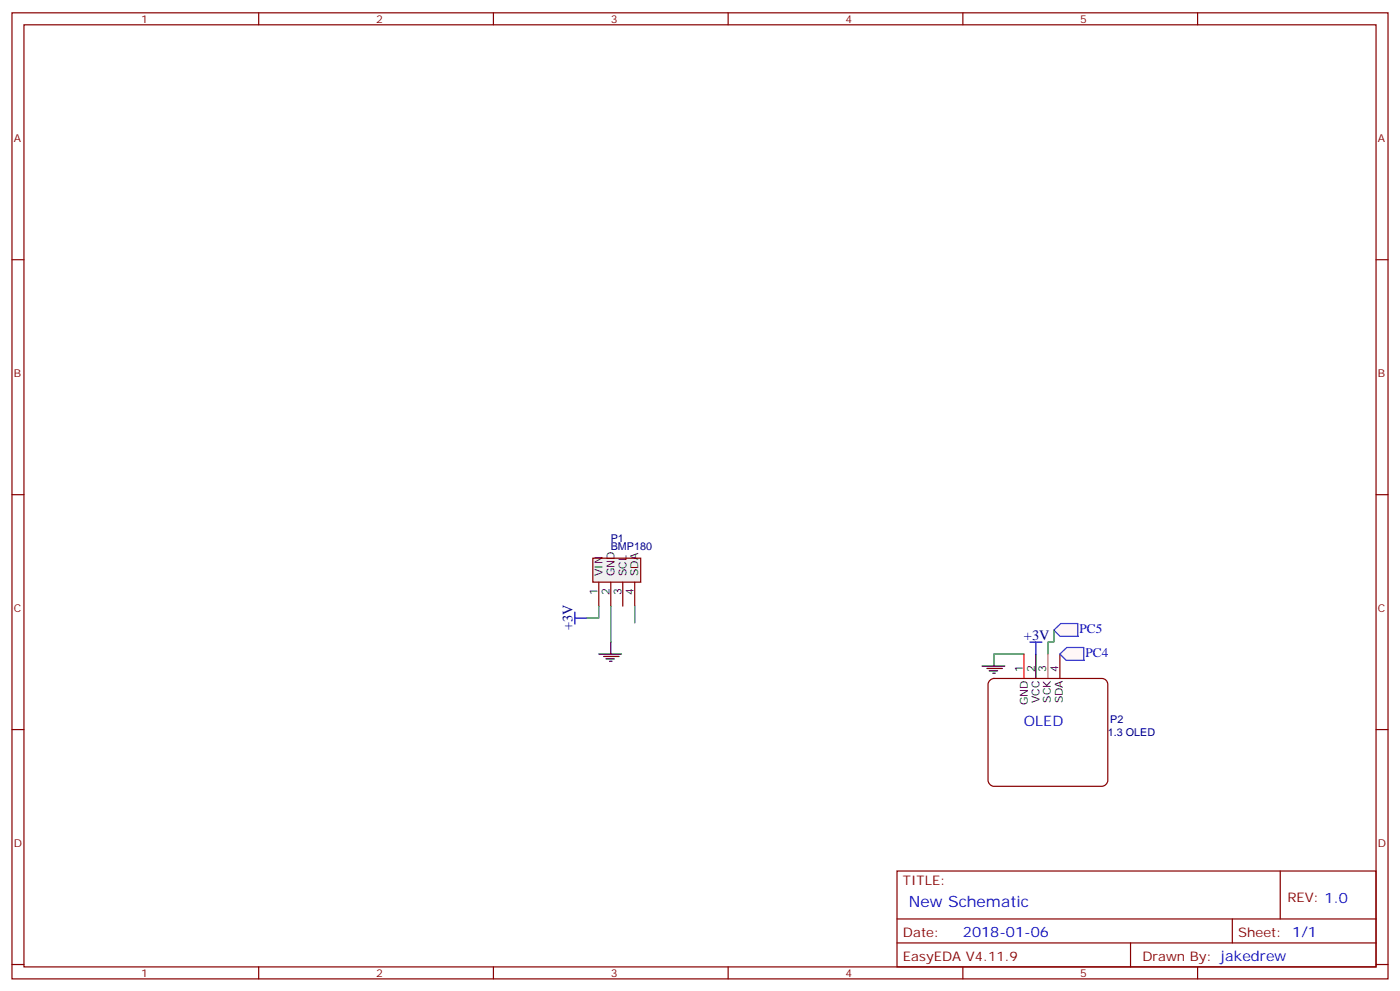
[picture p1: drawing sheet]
<svg xmlns="http://www.w3.org/2000/svg" width="412mm" height="292mm" viewBox="0 0 412 292" stroke-linecap="round" stroke-linejoin="round" font-family="sans-serif">
<g fill="none" stroke="#870000" stroke-width=".35">
<path d="M3.5 3.8h405.4v284.3h-405.4zM7.1 7.3h398.2v277.3h-398.2zM76.2 3.8v3.5M145.3 3.8v3.5M214.5 3.8v3.5M283.6 3.8v3.5M352.8 3.8v3.5M3.5 76.4h3.6M405.3 76.4h3.6M3.5 145.6h3.6M405.3 145.6h3.6M3.5 214.7h3.6"/>
<path d="M405.3 214.7h3.6M264.2 256.4h141.1v28.2h-141.1zM377.1 256.4v14.1M264.2 270.5h141.1M264.2 277.5h141.1M333 277.5v7.1M363 270.5v7M3.5 283.9h3.6M76.2 284.6v3.5M145.3 284.6v3.5M214.5 284.6v3.5M283.6 284.6v3.5"/>
<path d="M352.8 284.6v3.5M405.3 283.9h3.6"/>
</g>
<path d="M174.6 164.3h14.1v7h-14.1z" fill="#f0f0f0" stroke="#870000" stroke-width=".35"/>
<path d="M176.4 171.3v7.1M179.9 171.3v7.1M183.4 171.3v7.1M187 171.3v7.1M312.2 192.5v7.1M291.6 200.2l1.2-.5h31.8a1.76 1.76 0 0 1 1.7 1.8v28.2a1.89 1.89 0 0 1-1.7 1.7h-31.8a1.89 1.89 0 0 1-1.8-1.7v-28.2z" fill="none" stroke="#870000" stroke-width=".35"/>
<path d="M301.6 192.5v7.1" fill="none" stroke="#f00" stroke-width=".35"/>
<path d="M176.4 192.5h6.7M177.8 193.2h4.6M178.5 193.9h2.5M179.6 194.6h.7M179.9 189v3.5M305.2 192.5v7.1" fill="none" stroke="#000" stroke-width=".35"/>
<path d="M308.7 192.5v7.1" fill="none" stroke="#c69" stroke-width=".35"/>
<path d="M169.3 181.9h3.6M169.3 180.2v3.5" fill="none" stroke="#00f" stroke-width=".35"/>
<g fill="#fff7f7" stroke="#420aff" stroke-width=".35">
<path d="M312.2 192.5l2-1.9h5.1l.1 3.8h-5.3z"/>
<path d="M310.4 185.5l2.1-2h5l.1 3.8h-5.3z"/>
</g>
<path d="M289.3 196h6.7M290.7 196.7h4.6M291.4 197.4h2.5M292.5 198.2h.7M292.8 192.5v3.5" fill="none" stroke="#000" stroke-width=".35"/>
<path d="M303.4 189h3.5M305.2 189v3.5" fill="none" stroke="#00f" stroke-width=".35"/>
<path d="M176.4 178.4v3.5h-3.5M179.9 178.4v10.6M187 178.4v4.9M292.8 192.5h8.8M310.4 185.5v3.5h-1.7v3.5" fill="none" stroke="#008700" stroke-width=".35"/>
<text font-size="4.6" fill="#00f" x="267.8" y="266.9">New Schematic</text>
<g font-size="4.2" fill="#000080">
<text x="168.6" y="185.5" transform="rotate(-90 168.6 185.5)">+3V</text>
<text x="301.6" y="188.3">+3V</text>
</g>
<g font-size="4.2" fill="#00f">
<text x="301.6" y="213.7">OLED</text>
<text x="283.6" y="275.8">2018-01-06</text>
</g>
<g font-size="3.9" fill="#00f">
<text x="318" y="186.3">PC5</text>
<text x="319.8" y="193.3">PC4</text>
</g>
<g font-size="3.9" fill="#800">
<text x="266" y="260.6">TITLE:</text>
<text x="379.2" y="265.5">REV: 1.0</text>
<text x="266" y="275.8">Date:</text>
<text x="364.8" y="275.8">Sheet: 1/1</text>
<text x="266" y="282.8">EasyEDA V4.11.9</text>
<text x="336.5" y="282.8">Drawn By: jakedrew</text>
</g>
<g font-size="3.2" fill="#800">
<text x="41.6" y="6.8">1</text>
<text x="110.8" y="6.8">2</text>
<text x="179.9" y="6.8">3</text>
<text x="249.1" y="6.8">4</text>
<text x="318.2" y="6.8">5</text>
<text x="4.1" y="41.9">A</text>
<text x="405.9" y="41.9">A</text>
<text x="4.1" y="111">B</text>
<text x="405.9" y="111">B</text>
<text x="4.1" y="180.2">C</text>
<text x="405.9" y="180.2">C</text>
<text x="4.1" y="249.3">D</text>
<text x="405.9" y="249.3">D</text>
<text x="41.6" y="287.6">1</text>
<text x="110.8" y="287.6">2</text>
<text x="179.9" y="287.6">3</text>
<text x="249.1" y="287.6">4</text>
<text x="318.2" y="287.6">5</text>
</g>
<g font-size="3.2" fill="#000080">
<text x="179.9" y="162">BMP180</text>
<text x="179.9" y="159.5">P1</text>
<text x="327" y="212.8">P2</text>
<text x="326.3" y="216.7">1.3 OLED</text>
</g>
<g font-size="3.2">
<text x="177.4" y="169.6" transform="rotate(-90 177.4 169.6)">VIN</text>
<text x="181" y="169.6" transform="rotate(-90 181 169.6)">GND</text>
<text x="184.5" y="169.6" transform="rotate(-90 184.5 169.6)">SCL</text>
<text x="188" y="169.6" transform="rotate(-90 188 169.6)">SDA</text>
<text x="176" y="175.1" transform="rotate(-90 176 175.1)">1</text>
<text x="179.6" y="175.1" transform="rotate(-90 179.6 175.1)">2</text>
<text x="183.1" y="175.1" transform="rotate(-90 183.1 175.1)">3</text>
<text x="186.6" y="175.1" transform="rotate(-90 186.6 175.1)">4</text>
<text x="301.3" y="197.8" transform="rotate(-90 301.3 197.8)">1</text>
<text x="304.8" y="197.8" transform="rotate(-90 304.8 197.8)">2</text>
<text x="308.2" y="197.8" transform="rotate(-90 308.2 197.8)">3</text>
<text x="311.7" y="197.8" transform="rotate(-90 311.7 197.8)">4</text>
<text x="302.8" y="207.6" transform="rotate(-90 302.8 207.6)">GND</text>
<text x="306.2" y="206.9" transform="rotate(-90 306.2 206.9)">VCC</text>
<text x="309.6" y="206.8" transform="rotate(-90 309.6 206.8)">SCK</text>
<text x="313.1" y="207" transform="rotate(-90 313.1 207)">SDA</text>
</g>
</svg>
